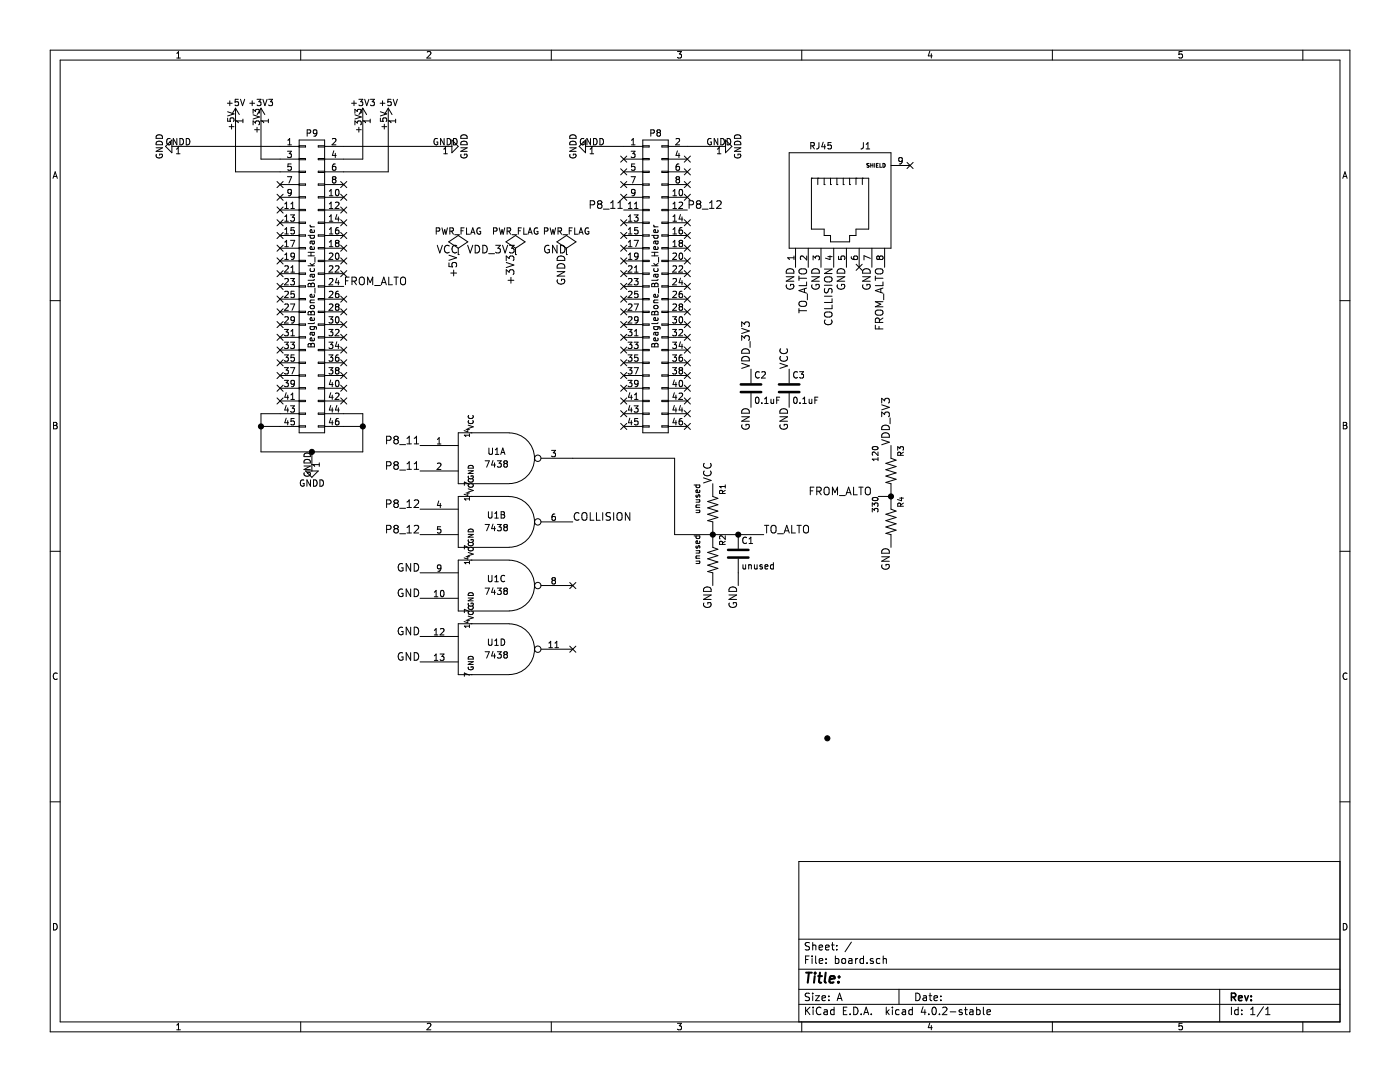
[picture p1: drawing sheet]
EESchema Schematic File Version 2
LIBS:valves
LIBS:power
LIBS:device
LIBS:transistors
LIBS:conn
LIBS:linear
LIBS:regul
LIBS:74xx
LIBS:cmos4000
LIBS:adc-dac
LIBS:memory
LIBS:xilinx
LIBS:microcontrollers
LIBS:dsp
LIBS:microchip
LIBS:analog_switches
LIBS:motorola
LIBS:texas
LIBS:intel
LIBS:audio
LIBS:interface
LIBS:digital-audio
LIBS:philips
LIBS:display
LIBS:cypress
LIBS:siliconi
LIBS:opto
LIBS:atmel
LIBS:contrib
LIBS:SparkFun-Resistors
LIBS:board-cache
EELAYER 25 0
EELAYER END
$Descr A 11000 8500
encoding utf-8
Sheet 1 1
Title ""
Date ""
Rev ""
Comp ""
Comment1 ""
Comment2 ""
Comment3 ""
Comment4 ""
$EndDescr
$Comp
L GNDD #PWR01
U 1 1
P 2450 3650
F 0 "#PWR01" H 2450 3400 50  0001 C CNN
F 1 "GNDD" H 2450 3500 50  0000 C CNN
F 2 "" H 2450 3650 60  0000 C CNN
F 3 "" H 2450 3650 60  0000 C CNN
	1    2450 3650
	1    0    0    -1  
$EndComp
Wire Wire Line
	2700 3250 2850 3250
Wire Wire Line
	2850 3250 2850 3550
Wire Wire Line
	2850 3550 2050 3550
Wire Wire Line
	2050 3550 2050 3250
Wire Wire Line
	2050 3250 2200 3250
Wire Wire Line
	2200 3350 2050 3350
Connection ~ 2050 3350
Wire Wire Line
	2700 3350 2850 3350
Connection ~ 2850 3350
Wire Wire Line
	2450 3650 2450 3550
Connection ~ 2450 3550
$Comp
L GNDD #PWR02
U 1 1
P 3500 1150
F 0 "#PWR02" H 3500 900 50  0001 C CNN
F 1 "GNDD" H 3500 1000 50  0000 C CNN
F 2 "" H 3500 1150 60  0000 C CNN
F 3 "" H 3500 1150 60  0000 C CNN
	1    3500 1150
	0    -1   -1   0   
$EndComp
$Comp
L GNDD #PWR03
U 1 1
P 4650 1150
F 0 "#PWR03" H 4650 900 50  0001 C CNN
F 1 "GNDD" H 4650 1000 50  0000 C CNN
F 2 "" H 4650 1150 60  0000 C CNN
F 3 "" H 4650 1150 60  0000 C CNN
	1    4650 1150
	0    1    1    0   
$EndComp
$Comp
L GNDD #PWR04
U 1 1
P 5650 1150
F 0 "#PWR04" H 5650 900 50  0001 C CNN
F 1 "GNDD" H 5650 1000 50  0000 C CNN
F 2 "" H 5650 1150 60  0000 C CNN
F 3 "" H 5650 1150 60  0000 C CNN
	1    5650 1150
	0    -1   -1   0   
$EndComp
$Comp
L +3V3 #PWR05
U 1 1
P 2850 950
F 0 "#PWR05" H 2850 800 50  0001 C CNN
F 1 "+3V3" H 2850 1090 50  0000 C CNN
F 2 "" H 2850 950 60  0000 C CNN
F 3 "" H 2850 950 60  0000 C CNN
	1    2850 950 
	1    0    0    -1  
$EndComp
$Comp
L +5V #PWR06
U 1 1
P 3050 950
F 0 "#PWR06" H 3050 800 50  0001 C CNN
F 1 "+5V" H 3050 1090 50  0000 C CNN
F 2 "" H 3050 950 60  0000 C CNN
F 3 "" H 3050 950 60  0000 C CNN
	1    3050 950 
	1    0    0    -1  
$EndComp
Wire Wire Line
	2700 1250 2850 1250
Wire Wire Line
	2850 1250 2850 950 
Wire Wire Line
	2700 1350 3050 1350
Wire Wire Line
	3050 1350 3050 950 
$Comp
L +3V3 #PWR07
U 1 1
P 2050 950
F 0 "#PWR07" H 2050 800 50  0001 C CNN
F 1 "+3V3" H 2050 1090 50  0000 C CNN
F 2 "" H 2050 950 60  0000 C CNN
F 3 "" H 2050 950 60  0000 C CNN
	1    2050 950 
	1    0    0    -1  
$EndComp
$Comp
L +5V #PWR08
U 1 1
P 1850 950
F 0 "#PWR08" H 1850 800 50  0001 C CNN
F 1 "+5V" H 1850 1090 50  0000 C CNN
F 2 "" H 1850 950 60  0000 C CNN
F 3 "" H 1850 950 60  0000 C CNN
	1    1850 950 
	1    0    0    -1  
$EndComp
Wire Wire Line
	2200 1250 2050 1250
Wire Wire Line
	2050 1250 2050 950 
Wire Wire Line
	2200 1350 1850 1350
Wire Wire Line
	1850 1350 1850 950 
Wire Wire Line
	2700 1150 3500 1150
Wire Wire Line
	2200 1150 1400 1150
Wire Wire Line
	4650 1150 4900 1150
Wire Wire Line
	5400 1150 5650 1150
$Comp
L BeagleBone_Black_Header P9
U 1 1
P 2450 2250
F 0 "P9" H 2450 3450 50  0000 C CNN
F 1 "BeagleBone_Black_Header" V 2450 2250 50  0000 C CNN
F 2 "Socket_BeagleBone_Black:Socket_BeagleBone_Black" H 2450 1400 60  0001 C CNN
F 3 "" H 2450 1400 60  0000 C CNN
	1    2450 2250
	1    0    0    -1  
$EndComp
$Comp
L BeagleBone_Black_Header P8
U 1 1
P 5150 2250
F 0 "P8" H 5150 3450 50  0000 C CNN
F 1 "BeagleBone_Black_Header" V 5150 2250 50  0000 C CNN
F 2 "Socket_BeagleBone_Black:Socket_BeagleBone_Black" H 5150 1400 60  0001 C CNN
F 3 "" H 5150 1400 60  0000 C CNN
	1    5150 2250
	1    0    0    -1  
$EndComp
$Comp
L 74LS38 U1
U 1 1
P 3900 3600
F 0 "U1" H 3900 3650 50  0000 C CNN
F 1 "7438" H 3900 3550 50  0000 C CNN
F 2 "Housings_DIP:DIP-14_W7.62mm" H 3900 3600 50  0001 C CNN
F 3 "" H 3900 3600 50  0000 C CNN
	1    3900 3600
	1    0    0    -1  
$EndComp
$Comp
L 74LS38 U1
U 2 1
P 3900 4100
F 0 "U1" H 3900 4150 50  0000 C CNN
F 1 "7438" H 3900 4050 50  0000 C CNN
F 2 "Housings_DIP:DIP-14_W7.62mm" H 3900 4100 50  0001 C CNN
F 3 "" H 3900 4100 50  0000 C CNN
	2    3900 4100
	1    0    0    -1  
$EndComp
$Comp
L 74LS38 U1
U 3 1
P 3900 4600
F 0 "U1" H 3900 4650 50  0000 C CNN
F 1 "7438" H 3900 4550 50  0000 C CNN
F 2 "Housings_DIP:DIP-14_W7.62mm" H 3900 4600 50  0001 C CNN
F 3 "" H 3900 4600 50  0000 C CNN
	3    3900 4600
	1    0    0    -1  
$EndComp
$Comp
L 74LS38 U1
U 4 1
P 3900 5100
F 0 "U1" H 3900 5150 50  0000 C CNN
F 1 "7438" H 3900 5050 50  0000 C CNN
F 2 "Housings_DIP:DIP-14_W7.62mm" H 3900 5100 50  0001 C CNN
F 3 "" H 3900 5100 50  0000 C CNN
	4    3900 5100
	1    0    0    -1  
$EndComp
Text Label 2700 2250 0    60   ~ 0
FROM_ALTO
NoConn ~ 2700 3150
NoConn ~ 2700 3050
NoConn ~ 2700 2950
NoConn ~ 2700 2850
NoConn ~ 2700 2550
NoConn ~ 2700 2450
NoConn ~ 2700 2350
NoConn ~ 2700 2150
NoConn ~ 2700 2050
NoConn ~ 2700 1950
NoConn ~ 2700 1850
NoConn ~ 2700 1750
NoConn ~ 2700 1650
NoConn ~ 2200 1550
NoConn ~ 2200 1650
NoConn ~ 2200 1850
NoConn ~ 2200 2050
NoConn ~ 2200 2150
NoConn ~ 2200 2250
NoConn ~ 2200 2350
NoConn ~ 2200 2450
NoConn ~ 2200 2550
NoConn ~ 2200 2650
NoConn ~ 2200 2750
NoConn ~ 2200 2850
NoConn ~ 2200 2950
NoConn ~ 2200 3050
NoConn ~ 2200 3150
Text Label 5400 1650 0    60   ~ 0
P8_12
Text Label 4900 1650 2    60   ~ 0
P8_11
NoConn ~ 5400 1250
NoConn ~ 5400 1350
NoConn ~ 5400 1450
NoConn ~ 5400 1750
NoConn ~ 5400 1850
NoConn ~ 5400 1950
NoConn ~ 5400 2050
NoConn ~ 5400 2150
NoConn ~ 5400 2250
NoConn ~ 5400 2350
NoConn ~ 5400 2450
NoConn ~ 5400 2550
NoConn ~ 5400 2650
NoConn ~ 5400 2750
NoConn ~ 5400 2850
NoConn ~ 5400 2950
NoConn ~ 5400 3050
NoConn ~ 5400 3150
NoConn ~ 5400 3250
NoConn ~ 5400 3350
NoConn ~ 4900 3350
NoConn ~ 4900 3250
NoConn ~ 4900 3150
NoConn ~ 4900 3050
NoConn ~ 4900 2950
NoConn ~ 4900 2850
NoConn ~ 4900 2750
NoConn ~ 4900 2650
NoConn ~ 4900 2550
NoConn ~ 4900 2450
NoConn ~ 4900 2350
NoConn ~ 4900 2250
NoConn ~ 4900 2050
NoConn ~ 4900 1950
NoConn ~ 4900 1850
NoConn ~ 4900 1750
NoConn ~ 4900 1550
NoConn ~ 4900 1450
NoConn ~ 4900 1350
NoConn ~ 4900 1250
$Comp
L RJ45 J1
U 1 1
P 6600 1650
F 0 "J1" H 6800 2150 50  0000 C CNN
F 1 "RJ45" H 6450 2150 50  0000 C CNN
F 2 "Connect:RJ45_8" H 6600 1650 50  0001 C CNN
F 3 "" H 6600 1650 50  0000 C CNN
	1    6600 1650
	1    0    0    -1  
$EndComp
Text Label 6250 2100 3    60   ~ 0
GND
Text Label 6450 2100 3    60   ~ 0
GND
Text Label 6650 2100 3    60   ~ 0
GND
Text Label 6850 2100 3    60   ~ 0
GND
Text Label 6350 2100 3    60   ~ 0
TO_ALTO
Text Label 6550 2100 3    60   ~ 0
COLLISION
Text Label 6950 2100 3    60   ~ 0
FROM_ALTO
NoConn ~ 6750 2100
NoConn ~ 7150 1300
$Comp
L C C2
U 1 1
P 5900 3050
F 0 "C2" H 5925 3150 50  0000 L CNN
F 1 "0.1uF" H 5925 2950 50  0000 L CNN
F 2 "Capacitors_ThroughHole:C_Disc_D3.0mm_W1.6mm_P2.50mm" H 5938 2900 50  0001 C CNN
F 3 "" H 5900 3050 50  0000 C CNN
	1    5900 3050
	1    0    0    -1  
$EndComp
Text Label 5900 3200 3    60   ~ 0
GND
$Comp
L C C3
U 1 1
P 6200 3050
F 0 "C3" H 6225 3150 50  0000 L CNN
F 1 "0.1uF" H 6225 2950 50  0000 L CNN
F 2 "Capacitors_ThroughHole:C_Disc_D3.0mm_W1.6mm_P2.50mm" H 6238 2900 50  0001 C CNN
F 3 "" H 6200 3050 50  0000 C CNN
	1    6200 3050
	1    0    0    -1  
$EndComp
Text Label 6200 3200 3    60   ~ 0
GND
Text Label 5900 2900 1    60   ~ 0
VDD_3V3
Text Label 6200 2900 1    60   ~ 0
VCC
Text Label 3300 3500 2    60   ~ 0
P8_11
Text Label 3300 3700 2    60   ~ 0
P8_11
Text Label 3300 4000 2    60   ~ 0
P8_12
Text Label 3300 4200 2    60   ~ 0
P8_12
Text Label 3300 4500 2    60   ~ 0
GND
Text Label 3300 4700 2    60   ~ 0
GND
Text Label 3300 5000 2    60   ~ 0
GND
Text Label 3300 5200 2    60   ~ 0
GND
NoConn ~ 4500 5100
NoConn ~ 4500 4600
Text Label 4500 4100 0    60   ~ 0
COLLISION
$Comp
L RESISTORAXIAL-0.3 R1
U 1 1
P 5600 4000
F 0 "R1" H 5400 4050 45  0000 L BNN
F 1 "unused" H 5400 3850 45  0000 L BNN
F 2 "SparkFun:AXIAL-0.3" H 5600 4150 20  0001 C CNN
F 3 "" H 5600 4000 60  0001 C CNN
F 4 " " H 5600 4200 60  0000 C CNN "Field4"
	1    5600 4000
	0    1    1    0   
$EndComp
$Comp
L RESISTORAXIAL-0.3 R2
U 1 1
P 5600 4400
F 0 "R2" H 5400 4450 45  0000 L BNN
F 1 "unused" H 5400 4250 45  0000 L BNN
F 2 "SparkFun:AXIAL-0.3" H 5600 4550 20  0001 C CNN
F 3 "" H 5600 4400 60  0001 C CNN
F 4 " " H 5600 4600 60  0000 C CNN "Field4"
	1    5600 4400
	0    1    1    0   
$EndComp
$Comp
L C C1
U 1 1
P 5800 4350
F 0 "C1" H 5825 4450 50  0000 L CNN
F 1 "unused" H 5825 4250 50  0000 L CNN
F 2 "Capacitors_ThroughHole:C_Disc_D3.0mm_W1.6mm_P2.50mm" H 5838 4200 50  0001 C CNN
F 3 "" H 5800 4350 50  0000 C CNN
	1    5800 4350
	1    0    0    -1  
$EndComp
Wire Wire Line
	4500 3600 5300 3600
Wire Wire Line
	5300 3600 5300 4200
Wire Wire Line
	5300 4200 6000 4200
Text Label 6000 4200 0    60   ~ 0
TO_ALTO
Text Label 5600 4600 3    60   ~ 0
GND
Text Label 5800 4600 3    60   ~ 0
GND
Wire Wire Line
	5800 4500 5800 4600
Text Label 5600 3800 1    60   ~ 0
VCC
$Comp
L RESISTORAXIAL-0.3 R3
U 1 1
P 7000 3700
F 0 "R3" H 6800 3750 45  0000 L BNN
F 1 "120" H 6800 3550 45  0000 L BNN
F 2 "SparkFun:AXIAL-0.3" H 7000 3850 20  0001 C CNN
F 3 "" H 7000 3700 60  0001 C CNN
F 4 " " H 7000 3900 60  0000 C CNN "Field4"
	1    7000 3700
	0    1    1    0   
$EndComp
$Comp
L RESISTORAXIAL-0.3 R4
U 1 1
P 7000 4100
F 0 "R4" H 6800 4150 45  0000 L BNN
F 1 "330" H 6800 3950 45  0000 L BNN
F 2 "SparkFun:AXIAL-0.3" H 7000 4250 20  0001 C CNN
F 3 "" H 7000 4100 60  0001 C CNN
F 4 " " H 7000 4300 60  0000 C CNN "Field4"
	1    7000 4100
	0    1    1    0   
$EndComp
Wire Wire Line
	7000 3900 6900 3900
Text Label 6900 3900 2    60   ~ 0
FROM_ALTO
Text Label 7000 4300 3    60   ~ 0
GND
Text Label 7000 3500 1    60   ~ 0
VDD_3V3
Connection ~ 7000 3900
$Comp
L PWR_FLAG #FLG09
U 1 1
P 3600 2000
F 0 "#FLG09" H 3600 2095 50  0001 C CNN
F 1 "PWR_FLAG" H 3600 2180 50  0000 C CNN
F 2 "" H 3600 2000 50  0000 C CNN
F 3 "" H 3600 2000 50  0000 C CNN
	1    3600 2000
	1    0    0    -1  
$EndComp
$Comp
L PWR_FLAG #FLG010
U 1 1
P 4050 2000
F 0 "#FLG010" H 4050 2095 50  0001 C CNN
F 1 "PWR_FLAG" H 4050 2180 50  0000 C CNN
F 2 "" H 4050 2000 50  0000 C CNN
F 3 "" H 4050 2000 50  0000 C CNN
	1    4050 2000
	1    0    0    -1  
$EndComp
$Comp
L PWR_FLAG #FLG011
U 1 1
P 4450 2000
F 0 "#FLG011" H 4450 2095 50  0001 C CNN
F 1 "PWR_FLAG" H 4450 2180 50  0000 C CNN
F 2 "" H 4450 2000 50  0000 C CNN
F 3 "" H 4450 2000 50  0000 C CNN
	1    4450 2000
	1    0    0    -1  
$EndComp
Text Label 4450 2000 2    60   ~ 0
GND
$Comp
L GNDD #PWR012
U 1 1
P 1400 1150
F 0 "#PWR012" H 1400 900 50  0001 C CNN
F 1 "GNDD" H 1400 1000 50  0000 C CNN
F 2 "" H 1400 1150 60  0000 C CNN
F 3 "" H 1400 1150 60  0000 C CNN
	1    1400 1150
	0    1    1    0   
$EndComp
NoConn ~ 2200 1450
NoConn ~ 2700 1450
NoConn ~ 2700 1550
NoConn ~ 2200 1750
NoConn ~ 2200 1950
NoConn ~ 2700 2650
NoConn ~ 2700 2750
Text Label 3600 2000 3    60   ~ 0
+5V
Text Label 4050 2000 3    60   ~ 0
+3V3
Text Label 4450 2000 3    60   ~ 0
GNDD
NoConn ~ 5400 1550
NoConn ~ 4900 2150
Connection ~ 5800 4200
Connection ~ 5600 4200
Text Label 4050 2000 2    60   ~ 0
VDD_3V3
Text Label 3600 2000 2    60   ~ 0
VCC
Connection ~ 6500 5800
$EndSCHEMATC
